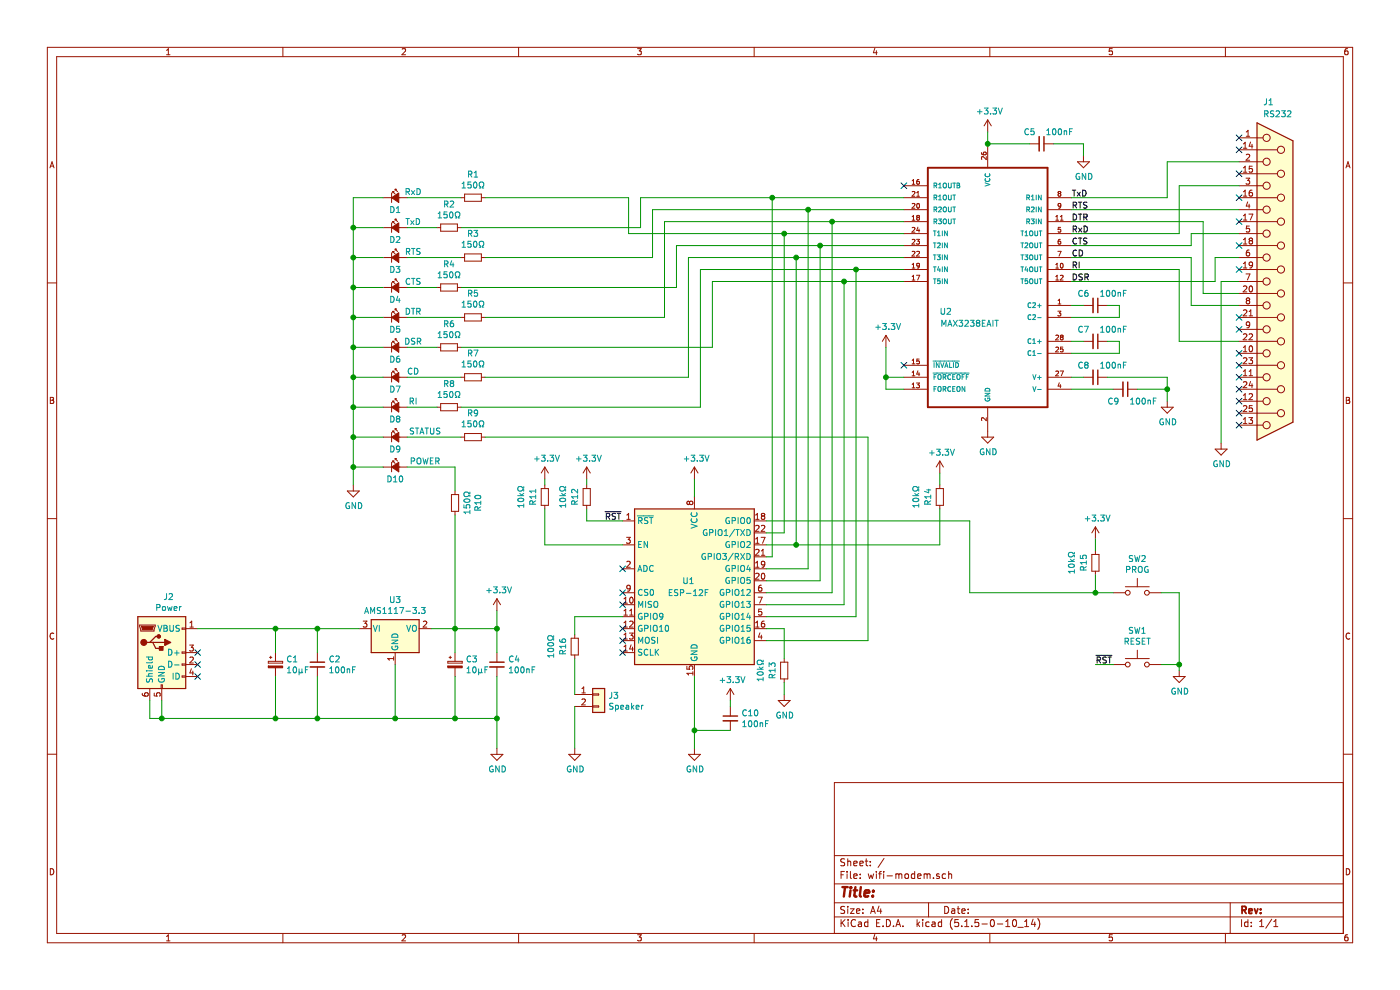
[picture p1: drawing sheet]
EESchema Schematic File Version 4
EELAYER 30 0
EELAYER END
$Descr A4 11693 8268
encoding utf-8
Sheet 1 1
Title ""
Date ""
Rev ""
Comp ""
Comment1 ""
Comment2 ""
Comment3 ""
Comment4 ""
$EndDescr
$Comp
L wifi-modem-rescue:MAX3238EAIT-MAX3238EAIT U2
U 1 1
P 8250 2500
F 0 "U2" H 7900 2400 50  0000 C CNN
F 1 "MAX3238EAIT" H 8100 2300 50  0000 C CNN
F 2 "MAX3238EAIT:SOP65P777X199-28N" H 8250 2500 50  0001 L BNN
F 3 "" H 8250 2500 50  0001 C CNN
	1    8250 2500
	1    0    0    -1  
$EndComp
Wire Wire Line
	5850 2250 7150 2250
Wire Wire Line
	5750 2150 6650 2150
Wire Wire Line
	5650 2050 6850 2050
Wire Wire Line
	5550 1850 6950 1850
Wire Wire Line
	5450 1750 6750 1750
$Comp
L Connector:DB25_Female J1
U 1 1
P 10650 2350
F 0 "J1" H 10550 3850 50  0000 L CNN
F 1 "RS232" H 10550 3750 50  0000 L CNN
F 2 "Connector_Dsub:DSUB-25_Female_Horizontal_P2.77x2.84mm_EdgePinOffset7.70mm_Housed_MountingHolesOffset9.12mm" H 10650 2350 50  0001 C CNN
F 3 " ~" H 10650 2350 50  0001 C CNN
	1    10650 2350
	1    0    0    -1  
$EndComp
Wire Wire Line
	9750 1350 9750 1650
Wire Wire Line
	9850 1550 9850 1950
Wire Wire Line
	9950 1950 9950 2050
Wire Wire Line
	10050 2450 10050 1850
Wire Wire Line
	9950 2550 9950 2150
Wire Wire Line
	9850 2850 9850 2250
Wire Wire Line
	10150 2150 10150 2350
$Comp
L power:GND #PWR0101
U 1 1
P 10200 3700
F 0 "#PWR0101" H 10200 3450 50  0001 C CNN
F 1 "GND" H 10205 3527 50  0000 C CNN
F 2 "" H 10200 3700 50  0001 C CNN
F 3 "" H 10200 3700 50  0001 C CNN
	1    10200 3700
	1    0    0    -1  
$EndComp
Wire Wire Line
	10350 2350 10200 2350
Wire Wire Line
	10200 2350 10200 3700
Text Label 8950 2250 0    50   ~ 0
RI
Text Label 8950 2350 0    50   ~ 0
DSR
Text Label 8950 2150 0    50   ~ 0
CD
Text Label 8950 2050 0    50   ~ 0
CTS
Text Label 8950 1950 0    50   ~ 0
RxD
Text Label 8950 1850 0    50   ~ 0
DTR
Text Label 8950 1750 0    50   ~ 0
RTS
Text Label 8950 1650 0    50   ~ 0
TxD
$Comp
L Device:R_Small R1
U 1 1
P 3950 1650
F 0 "R1" V 3754 1650 50  0000 C CNN
F 1 "150Ω" V 3845 1650 50  0000 C CNN
F 2 "Resistor_SMD:R_0805_2012Metric_Pad1.15x1.40mm_HandSolder" H 3950 1650 50  0001 C CNN
F 3 "~" H 3950 1650 50  0001 C CNN
	1    3950 1650
	0    1    1    0   
$EndComp
$Comp
L Device:R_Small R2
U 1 1
P 3750 1900
F 0 "R2" V 3554 1900 50  0000 C CNN
F 1 "150Ω" V 3645 1900 50  0000 C CNN
F 2 "Resistor_SMD:R_0805_2012Metric_Pad1.15x1.40mm_HandSolder" H 3750 1900 50  0001 C CNN
F 3 "~" H 3750 1900 50  0001 C CNN
	1    3750 1900
	0    1    1    0   
$EndComp
$Comp
L Device:R_Small R3
U 1 1
P 3950 2150
F 0 "R3" V 4146 2150 50  0000 C CNN
F 1 "150Ω" V 4055 2150 50  0000 C CNN
F 2 "Resistor_SMD:R_0805_2012Metric_Pad1.15x1.40mm_HandSolder" H 3950 2150 50  0001 C CNN
F 3 "~" H 3950 2150 50  0001 C CNN
	1    3950 2150
	0    1    -1   0   
$EndComp
$Comp
L Device:R_Small R4
U 1 1
P 3750 2400
F 0 "R4" V 3554 2400 50  0000 C CNN
F 1 "150Ω" V 3645 2400 50  0000 C CNN
F 2 "Resistor_SMD:R_0805_2012Metric_Pad1.15x1.40mm_HandSolder" H 3750 2400 50  0001 C CNN
F 3 "~" H 3750 2400 50  0001 C CNN
	1    3750 2400
	0    1    1    0   
$EndComp
$Comp
L Device:R_Small R5
U 1 1
P 3950 2650
F 0 "R5" V 4146 2650 50  0000 C CNN
F 1 "150Ω" V 4055 2650 50  0000 C CNN
F 2 "Resistor_SMD:R_0805_2012Metric_Pad1.15x1.40mm_HandSolder" H 3950 2650 50  0001 C CNN
F 3 "~" H 3950 2650 50  0001 C CNN
	1    3950 2650
	0    1    -1   0   
$EndComp
$Comp
L Device:R_Small R6
U 1 1
P 3750 2900
F 0 "R6" V 3554 2900 50  0000 C CNN
F 1 "150Ω" V 3645 2900 50  0000 C CNN
F 2 "Resistor_SMD:R_0805_2012Metric_Pad1.15x1.40mm_HandSolder" H 3750 2900 50  0001 C CNN
F 3 "~" H 3750 2900 50  0001 C CNN
	1    3750 2900
	0    1    1    0   
$EndComp
$Comp
L Device:R_Small R7
U 1 1
P 3950 3150
F 0 "R7" V 4146 3150 50  0000 C CNN
F 1 "150Ω" V 4055 3150 50  0000 C CNN
F 2 "Resistor_SMD:R_0805_2012Metric_Pad1.15x1.40mm_HandSolder" H 3950 3150 50  0001 C CNN
F 3 "~" H 3950 3150 50  0001 C CNN
	1    3950 3150
	0    1    -1   0   
$EndComp
$Comp
L Device:R_Small R8
U 1 1
P 3750 3400
F 0 "R8" V 3554 3400 50  0000 C CNN
F 1 "150Ω" V 3645 3400 50  0000 C CNN
F 2 "Resistor_SMD:R_0805_2012Metric_Pad1.15x1.40mm_HandSolder" H 3750 3400 50  0001 C CNN
F 3 "~" H 3750 3400 50  0001 C CNN
	1    3750 3400
	0    1    1    0   
$EndComp
$Comp
L Device:LED_Small_ALT D1
U 1 1
P 3300 1650
F 0 "D1" H 3300 1550 50  0000 C CNN
F 1 "RxD" H 3450 1700 50  0000 C CNN
F 2 "LED_THT:LED_D5.0mm" V 3300 1650 50  0001 C CNN
F 3 "~" V 3300 1650 50  0001 C CNN
	1    3300 1650
	1    0    0    -1  
$EndComp
$Comp
L Device:LED_Small_ALT D2
U 1 1
P 3300 1900
F 0 "D2" H 3300 1800 50  0000 C CNN
F 1 "TxD" H 3450 1950 50  0000 C CNN
F 2 "LED_THT:LED_D5.0mm" V 3300 1900 50  0001 C CNN
F 3 "~" V 3300 1900 50  0001 C CNN
	1    3300 1900
	1    0    0    -1  
$EndComp
$Comp
L Device:LED_Small_ALT D3
U 1 1
P 3300 2150
F 0 "D3" H 3300 2050 50  0000 C CNN
F 1 "RTS" H 3450 2200 50  0000 C CNN
F 2 "LED_THT:LED_D5.0mm" V 3300 2150 50  0001 C CNN
F 3 "~" V 3300 2150 50  0001 C CNN
	1    3300 2150
	1    0    0    -1  
$EndComp
$Comp
L Device:LED_Small_ALT D4
U 1 1
P 3300 2400
F 0 "D4" H 3300 2300 50  0000 C CNN
F 1 "CTS" H 3450 2450 50  0000 C CNN
F 2 "LED_THT:LED_D5.0mm" V 3300 2400 50  0001 C CNN
F 3 "~" V 3300 2400 50  0001 C CNN
	1    3300 2400
	1    0    0    -1  
$EndComp
$Comp
L Device:LED_Small_ALT D5
U 1 1
P 3300 2650
F 0 "D5" H 3300 2550 50  0000 C CNN
F 1 "DTR" H 3450 2700 50  0000 C CNN
F 2 "LED_THT:LED_D5.0mm" V 3300 2650 50  0001 C CNN
F 3 "~" V 3300 2650 50  0001 C CNN
	1    3300 2650
	1    0    0    -1  
$EndComp
$Comp
L Device:LED_Small_ALT D6
U 1 1
P 3300 2900
F 0 "D6" H 3300 2800 50  0000 C CNN
F 1 "DSR" H 3450 2950 50  0000 C CNN
F 2 "LED_THT:LED_D5.0mm" V 3300 2900 50  0001 C CNN
F 3 "~" V 3300 2900 50  0001 C CNN
	1    3300 2900
	1    0    0    -1  
$EndComp
$Comp
L Device:LED_Small_ALT D7
U 1 1
P 3300 3150
F 0 "D7" H 3300 3050 50  0000 C CNN
F 1 "CD" H 3450 3200 50  0000 C CNN
F 2 "LED_THT:LED_D5.0mm" V 3300 3150 50  0001 C CNN
F 3 "~" V 3300 3150 50  0001 C CNN
	1    3300 3150
	1    0    0    -1  
$EndComp
$Comp
L Device:LED_Small_ALT D8
U 1 1
P 3300 3400
F 0 "D8" H 3300 3300 50  0000 C CNN
F 1 "RI" H 3450 3450 50  0000 C CNN
F 2 "LED_THT:LED_D5.0mm" V 3300 3400 50  0001 C CNN
F 3 "~" V 3300 3400 50  0001 C CNN
	1    3300 3400
	1    0    0    -1  
$EndComp
Wire Wire Line
	3400 1650 3850 1650
Wire Wire Line
	3650 1900 3400 1900
Wire Wire Line
	3400 2150 3850 2150
Wire Wire Line
	3400 2400 3650 2400
Wire Wire Line
	3400 2650 3850 2650
Wire Wire Line
	3400 2900 3650 2900
Wire Wire Line
	3400 3150 3850 3150
Wire Wire Line
	3400 3400 3650 3400
Wire Wire Line
	3200 3400 2950 3400
Wire Wire Line
	2950 3400 2950 3150
Wire Wire Line
	2950 1650 3200 1650
Wire Wire Line
	3200 1900 2950 1900
Connection ~ 2950 1900
Wire Wire Line
	2950 1900 2950 1650
Wire Wire Line
	2950 2150 3200 2150
Connection ~ 2950 2150
Wire Wire Line
	2950 2150 2950 1900
Wire Wire Line
	3200 2400 2950 2400
Connection ~ 2950 2400
Wire Wire Line
	2950 2400 2950 2150
Wire Wire Line
	2950 2650 3200 2650
Connection ~ 2950 2650
Wire Wire Line
	2950 2650 2950 2400
Wire Wire Line
	3200 2900 2950 2900
Connection ~ 2950 2900
Wire Wire Line
	2950 2900 2950 2650
Wire Wire Line
	2950 3150 3200 3150
Connection ~ 2950 3150
Wire Wire Line
	2950 3150 2950 2900
Wire Wire Line
	5250 1650 5250 1950
$Comp
L power:GND #PWR0102
U 1 1
P 2950 4050
F 0 "#PWR0102" H 2950 3800 50  0001 C CNN
F 1 "GND" H 2955 3877 50  0000 C CNN
F 2 "" H 2950 4050 50  0001 C CNN
F 3 "" H 2950 4050 50  0001 C CNN
	1    2950 4050
	1    0    0    -1  
$EndComp
$Comp
L power:GND #PWR0103
U 1 1
P 8250 3600
F 0 "#PWR0103" H 8250 3350 50  0001 C CNN
F 1 "GND" H 8255 3427 50  0000 C CNN
F 2 "" H 8250 3600 50  0001 C CNN
F 3 "" H 8250 3600 50  0001 C CNN
	1    8250 3600
	1    0    0    -1  
$EndComp
$Comp
L power:GND #PWR0104
U 1 1
P 5800 6250
F 0 "#PWR0104" H 5800 6000 50  0001 C CNN
F 1 "GND" H 5805 6077 50  0000 C CNN
F 2 "" H 5800 6250 50  0001 C CNN
F 3 "" H 5800 6250 50  0001 C CNN
	1    5800 6250
	1    0    0    -1  
$EndComp
$Comp
L Regulator_Linear:AMS1117-3.3 U3
U 1 1
P 3300 5250
F 0 "U3" H 3300 5492 50  0000 C CNN
F 1 "AMS1117-3.3" H 3300 5401 50  0000 C CNN
F 2 "Package_TO_SOT_SMD:SOT-223-3_TabPin2" H 3300 5450 50  0001 C CNN
F 3 "http://www.advanced-monolithic.com/pdf/ds1117.pdf" H 3400 5000 50  0001 C CNN
	1    3300 5250
	1    0    0    -1  
$EndComp
$Comp
L Connector:USB_B_Micro J2
U 1 1
P 1350 5450
F 0 "J2" H 1407 5917 50  0000 C CNN
F 1 "Power" H 1407 5826 50  0000 C CNN
F 2 "Connector_USB:USB_Micro-B_Wuerth_629105150521" H 1500 5400 50  0001 C CNN
F 3 "~" H 1500 5400 50  0001 C CNN
	1    1350 5450
	1    0    0    -1  
$EndComp
$Comp
L Device:C_Small C2
U 1 1
P 2650 5550
F 0 "C2" H 2742 5596 50  0000 L CNN
F 1 "100nF" H 2742 5505 50  0000 L CNN
F 2 "Capacitor_SMD:C_0805_2012Metric_Pad1.15x1.40mm_HandSolder" H 2650 5550 50  0001 C CNN
F 3 "~" H 2650 5550 50  0001 C CNN
	1    2650 5550
	1    0    0    -1  
$EndComp
$Comp
L Device:CP_Small C1
U 1 1
P 2300 5550
F 0 "C1" H 2388 5596 50  0000 L CNN
F 1 "10µF" H 2388 5505 50  0000 L CNN
F 2 "Capacitor_SMD:C_0805_2012Metric_Pad1.15x1.40mm_HandSolder" H 2300 5550 50  0001 C CNN
F 3 "~" H 2300 5550 50  0001 C CNN
	1    2300 5550
	1    0    0    -1  
$EndComp
Wire Wire Line
	10350 1350 9750 1350
Wire Wire Line
	10350 1550 9850 1550
Wire Wire Line
	10350 1950 9950 1950
Wire Wire Line
	10350 2150 10150 2150
Wire Wire Line
	10350 2450 10050 2450
Wire Wire Line
	10350 2550 9950 2550
Wire Wire Line
	10350 2850 9850 2850
$Comp
L Device:C_Small C4
U 1 1
P 4150 5550
F 0 "C4" H 4242 5596 50  0000 L CNN
F 1 "100nF" H 4242 5505 50  0000 L CNN
F 2 "Capacitor_SMD:C_0805_2012Metric_Pad1.15x1.40mm_HandSolder" H 4150 5550 50  0001 C CNN
F 3 "~" H 4150 5550 50  0001 C CNN
	1    4150 5550
	1    0    0    -1  
$EndComp
$Comp
L Device:CP_Small C3
U 1 1
P 3800 5550
F 0 "C3" H 3888 5596 50  0000 L CNN
F 1 "10µF" H 3888 5505 50  0000 L CNN
F 2 "Capacitor_SMD:C_0805_2012Metric_Pad1.15x1.40mm_HandSolder" H 3800 5550 50  0001 C CNN
F 3 "~" H 3800 5550 50  0001 C CNN
	1    3800 5550
	1    0    0    -1  
$EndComp
Wire Wire Line
	2300 5450 2300 5250
Connection ~ 2300 5250
Wire Wire Line
	2300 5250 2650 5250
Wire Wire Line
	2650 5450 2650 5250
Connection ~ 2650 5250
Wire Wire Line
	2650 5250 3000 5250
Wire Wire Line
	3600 5250 3800 5250
Wire Wire Line
	3800 5250 3800 5450
Wire Wire Line
	3800 5250 4150 5250
Wire Wire Line
	4150 5250 4150 5450
Connection ~ 3800 5250
Wire Wire Line
	1350 6000 1350 5850
Wire Wire Line
	2300 5650 2300 6000
Wire Wire Line
	2300 6000 2650 6000
Wire Wire Line
	2650 5650 2650 6000
Connection ~ 2300 6000
Wire Wire Line
	2650 6000 3300 6000
Wire Wire Line
	3800 5650 3800 6000
Connection ~ 2650 6000
Wire Wire Line
	3800 6000 4150 6000
Wire Wire Line
	4150 5650 4150 6000
Connection ~ 3800 6000
$Comp
L power:GND #PWR0105
U 1 1
P 4150 6250
F 0 "#PWR0105" H 4150 6000 50  0001 C CNN
F 1 "GND" H 4155 6077 50  0000 C CNN
F 2 "" H 4150 6250 50  0001 C CNN
F 3 "" H 4150 6250 50  0001 C CNN
	1    4150 6250
	1    0    0    -1  
$EndComp
Connection ~ 4150 6000
Wire Wire Line
	3300 5550 3300 6000
Connection ~ 3300 6000
Wire Wire Line
	3300 6000 3800 6000
$Comp
L power:+3.3V #PWR0106
U 1 1
P 4150 5100
F 0 "#PWR0106" H 4150 4950 50  0001 C CNN
F 1 "+3.3V" H 4165 5273 50  0000 C CNN
F 2 "" H 4150 5100 50  0001 C CNN
F 3 "" H 4150 5100 50  0001 C CNN
	1    4150 5100
	1    0    0    -1  
$EndComp
Wire Wire Line
	4150 5100 4150 5250
Connection ~ 4150 5250
$Comp
L power:+3.3V #PWR0107
U 1 1
P 5800 4000
F 0 "#PWR0107" H 5800 3850 50  0001 C CNN
F 1 "+3.3V" H 5815 4173 50  0000 C CNN
F 2 "" H 5800 4000 50  0001 C CNN
F 3 "" H 5800 4000 50  0001 C CNN
	1    5800 4000
	1    0    0    -1  
$EndComp
$Comp
L power:+3.3V #PWR0108
U 1 1
P 8250 1100
F 0 "#PWR0108" H 8250 950 50  0001 C CNN
F 1 "+3.3V" H 8265 1273 50  0000 C CNN
F 2 "" H 8250 1100 50  0001 C CNN
F 3 "" H 8250 1100 50  0001 C CNN
	1    8250 1100
	1    0    0    -1  
$EndComp
Wire Wire Line
	8250 1100 8250 1200
$Comp
L Device:C_Small C6
U 1 1
P 9150 2550
F 0 "C6" V 9050 2450 50  0000 C CNN
F 1 "100nF" V 9050 2700 50  0000 C CNN
F 2 "Capacitor_SMD:C_0805_2012Metric_Pad1.15x1.40mm_HandSolder" H 9150 2550 50  0001 C CNN
F 3 "~" H 9150 2550 50  0001 C CNN
	1    9150 2550
	0    1    1    0   
$EndComp
Wire Wire Line
	8950 2550 9050 2550
Wire Wire Line
	9250 2550 9350 2550
Wire Wire Line
	9350 2550 9350 2650
Wire Wire Line
	9350 2650 8950 2650
$Comp
L Device:C_Small C7
U 1 1
P 9150 2850
F 0 "C7" V 9050 2750 50  0000 C CNN
F 1 "100nF" V 9050 3000 50  0000 C CNN
F 2 "Capacitor_SMD:C_0805_2012Metric_Pad1.15x1.40mm_HandSolder" H 9150 2850 50  0001 C CNN
F 3 "~" H 9150 2850 50  0001 C CNN
	1    9150 2850
	0    1    1    0   
$EndComp
Wire Wire Line
	8950 2850 9050 2850
Wire Wire Line
	9250 2850 9350 2850
Wire Wire Line
	9350 2850 9350 2950
Wire Wire Line
	9350 2950 8950 2950
Wire Wire Line
	8950 1650 9750 1650
Wire Wire Line
	8950 1750 10350 1750
Wire Wire Line
	8950 1850 10050 1850
Wire Wire Line
	8950 1950 9850 1950
Wire Wire Line
	8950 2050 9950 2050
Wire Wire Line
	8950 2150 9950 2150
Wire Wire Line
	8950 2250 9850 2250
Wire Wire Line
	8950 2350 10150 2350
NoConn ~ 7550 1550
Wire Wire Line
	5550 1850 5550 2650
Wire Wire Line
	5450 1750 5450 2150
Wire Wire Line
	5650 2050 5650 2400
Wire Wire Line
	5750 2150 5750 3150
Wire Wire Line
	5850 2250 5850 3400
Wire Wire Line
	5350 1650 5350 1900
Wire Wire Line
	4050 1650 5250 1650
Wire Wire Line
	3850 1900 5350 1900
Wire Wire Line
	4050 2150 5450 2150
Wire Wire Line
	3850 2400 5650 2400
Wire Wire Line
	4050 2650 5550 2650
Wire Wire Line
	3850 2900 5950 2900
Wire Wire Line
	4050 3150 5750 3150
Wire Wire Line
	3850 3400 5850 3400
Wire Wire Line
	2950 4050 2950 3900
$Comp
L Device:R_Small R10
U 1 1
P 3800 4200
F 0 "R10" V 3604 4200 50  0000 C CNN
F 1 "150Ω" V 3695 4200 50  0000 C CNN
F 2 "Resistor_SMD:R_0805_2012Metric_Pad1.15x1.40mm_HandSolder" H 3800 4200 50  0001 C CNN
F 3 "~" H 3800 4200 50  0001 C CNN
	1    3800 4200
	-1   0    0    1   
$EndComp
$Comp
L Device:LED_Small_ALT D9
U 1 1
P 3300 3650
F 0 "D9" H 3300 3550 50  0000 C CNN
F 1 "STATUS" H 3550 3700 50  0000 C CNN
F 2 "LED_THT:LED_D5.0mm" V 3300 3650 50  0001 C CNN
F 3 "~" V 3300 3650 50  0001 C CNN
	1    3300 3650
	1    0    0    -1  
$EndComp
$Comp
L Device:LED_Small_ALT D10
U 1 1
P 3300 3900
F 0 "D10" H 3300 3800 50  0000 C CNN
F 1 "POWER" H 3550 3950 50  0000 C CNN
F 2 "LED_THT:LED_D5.0mm" V 3300 3900 50  0001 C CNN
F 3 "~" V 3300 3900 50  0001 C CNN
	1    3300 3900
	1    0    0    -1  
$EndComp
Wire Wire Line
	3400 3650 3850 3650
Wire Wire Line
	3200 3900 2950 3900
Wire Wire Line
	2950 3650 3200 3650
Connection ~ 2950 3900
$Comp
L Device:R_Small R9
U 1 1
P 3950 3650
F 0 "R9" V 4146 3650 50  0000 C CNN
F 1 "150Ω" V 4055 3650 50  0000 C CNN
F 2 "Resistor_SMD:R_0805_2012Metric_Pad1.15x1.40mm_HandSolder" H 3950 3650 50  0001 C CNN
F 3 "~" H 3950 3650 50  0001 C CNN
	1    3950 3650
	0    1    -1   0   
$EndComp
Wire Wire Line
	2950 3400 2950 3650
Connection ~ 2950 3400
Connection ~ 2950 3650
Wire Wire Line
	2950 3650 2950 3900
Wire Wire Line
	3800 3900 3800 4100
Wire Wire Line
	3400 3900 3800 3900
Wire Wire Line
	3800 4300 3800 5250
NoConn ~ 10350 1150
NoConn ~ 10350 1250
NoConn ~ 10350 1450
NoConn ~ 10350 1650
NoConn ~ 10350 1850
NoConn ~ 10350 2050
NoConn ~ 10350 2250
NoConn ~ 10350 2650
NoConn ~ 10350 2750
NoConn ~ 10350 2950
NoConn ~ 10350 3050
NoConn ~ 10350 3150
NoConn ~ 10350 3250
NoConn ~ 10350 3350
NoConn ~ 10350 3450
NoConn ~ 10350 3550
NoConn ~ 1650 5450
NoConn ~ 1650 5550
NoConn ~ 1650 5650
$Comp
L Device:C_Small C8
U 1 1
P 9150 3150
F 0 "C8" V 9050 3050 50  0000 C CNN
F 1 "100nF" V 9050 3300 50  0000 C CNN
F 2 "Capacitor_SMD:C_0805_2012Metric_Pad1.15x1.40mm_HandSolder" H 9150 3150 50  0001 C CNN
F 3 "~" H 9150 3150 50  0001 C CNN
	1    9150 3150
	0    1    1    0   
$EndComp
$Comp
L Device:C_Small C9
U 1 1
P 9400 3250
F 0 "C9" V 9500 3150 50  0000 C CNN
F 1 "100nF" V 9500 3400 50  0000 C CNN
F 2 "Capacitor_SMD:C_0805_2012Metric_Pad1.15x1.40mm_HandSolder" H 9400 3250 50  0001 C CNN
F 3 "~" H 9400 3250 50  0001 C CNN
	1    9400 3250
	0    1    1    0   
$EndComp
Wire Wire Line
	8950 3250 9300 3250
Wire Wire Line
	8950 3150 9050 3150
$Comp
L power:GND #PWR0109
U 1 1
P 9750 3350
F 0 "#PWR0109" H 9750 3100 50  0001 C CNN
F 1 "GND" H 9755 3177 50  0000 C CNN
F 2 "" H 9750 3350 50  0001 C CNN
F 3 "" H 9750 3350 50  0001 C CNN
	1    9750 3350
	1    0    0    -1  
$EndComp
Wire Wire Line
	9500 3250 9750 3250
Wire Wire Line
	9750 3250 9750 3350
Wire Wire Line
	9250 3150 9750 3150
Wire Wire Line
	9750 3150 9750 3250
Connection ~ 9750 3250
$Comp
L Device:C_Small C5
U 1 1
P 8700 1200
F 0 "C5" V 8600 1100 50  0000 C CNN
F 1 "100nF" V 8600 1350 50  0000 C CNN
F 2 "Capacitor_SMD:C_0805_2012Metric_Pad1.15x1.40mm_HandSolder" H 8700 1200 50  0001 C CNN
F 3 "~" H 8700 1200 50  0001 C CNN
	1    8700 1200
	0    1    1    0   
$EndComp
Wire Wire Line
	8250 1200 8600 1200
Connection ~ 8250 1200
$Comp
L power:GND #PWR0110
U 1 1
P 9050 1300
F 0 "#PWR0110" H 9050 1050 50  0001 C CNN
F 1 "GND" H 9055 1127 50  0000 C CNN
F 2 "" H 9050 1300 50  0001 C CNN
F 3 "" H 9050 1300 50  0001 C CNN
	1    9050 1300
	1    0    0    -1  
$EndComp
Wire Wire Line
	8800 1200 9050 1200
Wire Wire Line
	9050 1200 9050 1300
NoConn ~ 7550 3050
$Comp
L power:+3.3V #PWR0111
U 1 1
P 7400 2900
F 0 "#PWR0111" H 7400 2750 50  0001 C CNN
F 1 "+3.3V" H 7415 3073 50  0000 C CNN
F 2 "" H 7400 2900 50  0001 C CNN
F 3 "" H 7400 2900 50  0001 C CNN
	1    7400 2900
	1    0    0    -1  
$EndComp
Wire Wire Line
	7400 2900 7400 3150
Wire Wire Line
	7400 3150 7550 3150
Wire Wire Line
	7400 3150 7400 3250
Wire Wire Line
	7400 3250 7550 3250
Connection ~ 7400 3150
Wire Wire Line
	1650 5250 2300 5250
Wire Wire Line
	1350 6000 2300 6000
$Comp
L Device:C_Small C10
U 1 1
P 6100 6000
F 0 "C10" H 6192 6046 50  0000 L CNN
F 1 "100nF" H 6192 5955 50  0000 L CNN
F 2 "Capacitor_SMD:C_0805_2012Metric_Pad1.15x1.40mm_HandSolder" H 6100 6000 50  0001 C CNN
F 3 "~" H 6100 6000 50  0001 C CNN
	1    6100 6000
	1    0    0    -1  
$EndComp
Wire Wire Line
	1250 5850 1250 6000
Wire Wire Line
	1250 6000 1350 6000
Connection ~ 1350 6000
$Comp
L Switch:SW_Push SW1
U 1 1
P 9500 5550
F 0 "SW1" H 9500 5835 50  0000 C CNN
F 1 "RESET" H 9500 5744 50  0000 C CNN
F 2 "Button_Switch_SMD:SW_Push_1P1T_NO_6x6mm_H9.5mm" H 9500 5750 50  0001 C CNN
F 3 "~" H 9500 5750 50  0001 C CNN
	1    9500 5550
	1    0    0    -1  
$EndComp
$Comp
L power:GND #PWR06
U 1 1
P 9850 5600
F 0 "#PWR06" H 9850 5350 50  0001 C CNN
F 1 "GND" H 9855 5427 50  0000 C CNN
F 2 "" H 9850 5600 50  0001 C CNN
F 3 "" H 9850 5600 50  0001 C CNN
	1    9850 5600
	1    0    0    -1  
$EndComp
Wire Wire Line
	9700 5550 9850 5550
Wire Wire Line
	9850 5550 9850 5600
Text Label 9150 5550 0    50   ~ 0
~RST
$Comp
L RF_Module:ESP-12F U1
U 1 1
P 5800 4950
F 0 "U1" H 5750 5050 50  0000 C CNN
F 1 "ESP-12F" H 5750 4950 50  0000 C CNN
F 2 "RF_Module:ESP-12E" H 5800 4950 50  0001 C CNN
F 3 "http://wiki.ai-thinker.com/_media/esp8266/esp8266_series_modules_user_manual_v1.1.pdf" H 5450 5050 50  0001 C CNN
	1    5800 4950
	1    0    0    -1  
$EndComp
Wire Wire Line
	5800 4000 5800 4150
$Comp
L power:+3.3V #PWR0112
U 1 1
P 6100 5850
F 0 "#PWR0112" H 6100 5700 50  0001 C CNN
F 1 "+3.3V" H 6115 6023 50  0000 C CNN
F 2 "" H 6100 5850 50  0001 C CNN
F 3 "" H 6100 5850 50  0001 C CNN
	1    6100 5850
	1    0    0    -1  
$EndComp
Wire Wire Line
	6100 5850 6100 5900
Wire Wire Line
	6100 6100 5800 6100
Wire Wire Line
	5800 6100 5800 6250
Wire Wire Line
	5800 5650 5800 6100
Connection ~ 5800 6100
$Comp
L Switch:SW_Push SW2
U 1 1
P 9500 4950
F 0 "SW2" H 9500 5235 50  0000 C CNN
F 1 "PROG" H 9500 5144 50  0000 C CNN
F 2 "Button_Switch_SMD:SW_Push_1P1T_NO_6x6mm_H9.5mm" H 9500 5150 50  0001 C CNN
F 3 "~" H 9500 5150 50  0001 C CNN
	1    9500 4950
	1    0    0    -1  
$EndComp
Wire Wire Line
	9700 4950 9850 4950
$Comp
L Device:R_Small R15
U 1 1
P 9150 4700
F 0 "R15" V 9050 4700 50  0000 C CNN
F 1 "10kΩ" V 8950 4700 50  0000 C CNN
F 2 "Resistor_SMD:R_0805_2012Metric_Pad1.15x1.40mm_HandSolder" H 9150 4700 50  0001 C CNN
F 3 "~" H 9150 4700 50  0001 C CNN
	1    9150 4700
	1    0    0    1   
$EndComp
$Comp
L power:+3.3V #PWR0114
U 1 1
P 9150 4500
F 0 "#PWR0114" H 9150 4350 50  0001 C CNN
F 1 "+3.3V" H 9165 4673 50  0000 C CNN
F 2 "" H 9150 4500 50  0001 C CNN
F 3 "" H 9150 4500 50  0001 C CNN
	1    9150 4500
	1    0    0    -1  
$EndComp
Wire Wire Line
	9150 4500 9150 4600
Wire Wire Line
	9150 4950 9300 4950
Wire Wire Line
	9150 4800 9150 4950
Connection ~ 9150 4950
Text Label 5050 4350 0    50   ~ 0
~RST
Wire Wire Line
	8100 4350 8100 4950
Wire Wire Line
	8100 4950 9150 4950
Wire Wire Line
	6400 4350 8100 4350
$Comp
L Device:R_Small R14
U 1 1
P 7850 4150
F 0 "R14" V 7750 4150 50  0000 C CNN
F 1 "10kΩ" V 7650 4150 50  0000 C CNN
F 2 "Resistor_SMD:R_0805_2012Metric_Pad1.15x1.40mm_HandSolder" H 7850 4150 50  0001 C CNN
F 3 "~" H 7850 4150 50  0001 C CNN
	1    7850 4150
	1    0    0    1   
$EndComp
$Comp
L power:+3.3V #PWR0115
U 1 1
P 7850 3950
F 0 "#PWR0115" H 7850 3800 50  0001 C CNN
F 1 "+3.3V" H 7865 4123 50  0000 C CNN
F 2 "" H 7850 3950 50  0001 C CNN
F 3 "" H 7850 3950 50  0001 C CNN
	1    7850 3950
	1    0    0    -1  
$EndComp
Wire Wire Line
	7850 3950 7850 4050
Wire Wire Line
	6400 4550 6650 4550
Wire Wire Line
	7850 4550 7850 4250
$Comp
L Device:R_Small R13
U 1 1
P 6550 5600
F 0 "R13" V 6450 5600 50  0000 C CNN
F 1 "10kΩ" V 6350 5600 50  0000 C CNN
F 2 "Resistor_SMD:R_0805_2012Metric_Pad1.15x1.40mm_HandSolder" H 6550 5600 50  0001 C CNN
F 3 "~" H 6550 5600 50  0001 C CNN
	1    6550 5600
	1    0    0    1   
$EndComp
Wire Wire Line
	6400 5250 6550 5250
Wire Wire Line
	6550 5250 6550 5500
$Comp
L power:GND #PWR0116
U 1 1
P 6550 5800
F 0 "#PWR0116" H 6550 5550 50  0001 C CNN
F 1 "GND" H 6555 5627 50  0000 C CNN
F 2 "" H 6550 5800 50  0001 C CNN
F 3 "" H 6550 5800 50  0001 C CNN
	1    6550 5800
	1    0    0    -1  
$EndComp
Wire Wire Line
	6550 5700 6550 5800
Wire Wire Line
	6650 4550 6650 2150
Connection ~ 6650 4550
Wire Wire Line
	6650 4550 7850 4550
Connection ~ 6650 2150
Wire Wire Line
	6650 2150 7550 2150
Wire Wire Line
	6400 4750 6750 4750
Wire Wire Line
	6750 4750 6750 1750
Connection ~ 6750 1750
Wire Wire Line
	6750 1750 7550 1750
Wire Wire Line
	6400 4850 6850 4850
Wire Wire Line
	6850 4850 6850 2050
Connection ~ 6850 2050
Wire Wire Line
	6850 2050 7550 2050
Wire Wire Line
	6400 4950 6950 4950
Wire Wire Line
	6950 4950 6950 1850
Connection ~ 6950 1850
Wire Wire Line
	6950 1850 7550 1850
Wire Wire Line
	6400 5050 7050 5050
Wire Wire Line
	6400 5150 7150 5150
Wire Wire Line
	7150 5150 7150 2250
Connection ~ 7150 2250
Wire Wire Line
	7150 2250 7550 2250
Wire Wire Line
	5950 2900 5950 2350
Wire Wire Line
	5950 2350 7050 2350
Wire Wire Line
	7050 2350 7050 5050
Connection ~ 7050 2350
Wire Wire Line
	7050 2350 7550 2350
Wire Wire Line
	7250 3650 7250 5350
Wire Wire Line
	7250 5350 6400 5350
Wire Wire Line
	4050 3650 7250 3650
Wire Wire Line
	5200 4350 4900 4350
Wire Wire Line
	4900 4000 4900 4050
$Comp
L Device:R_Small R12
U 1 1
P 4900 4150
F 0 "R12" V 4800 4150 50  0000 C CNN
F 1 "10kΩ" V 4700 4150 50  0000 C CNN
F 2 "Resistor_SMD:R_0805_2012Metric_Pad1.15x1.40mm_HandSolder" H 4900 4150 50  0001 C CNN
F 3 "~" H 4900 4150 50  0001 C CNN
	1    4900 4150
	1    0    0    1   
$EndComp
$Comp
L power:+3.3V #PWR0117
U 1 1
P 4900 4000
F 0 "#PWR0117" H 4900 3850 50  0001 C CNN
F 1 "+3.3V" H 4915 4173 50  0000 C CNN
F 2 "" H 4900 4000 50  0001 C CNN
F 3 "" H 4900 4000 50  0001 C CNN
	1    4900 4000
	1    0    0    -1  
$EndComp
Wire Wire Line
	4900 4250 4900 4350
Wire Wire Line
	4550 4000 4550 4050
$Comp
L Device:R_Small R11
U 1 1
P 4550 4150
F 0 "R11" V 4450 4150 50  0000 C CNN
F 1 "10kΩ" V 4350 4150 50  0000 C CNN
F 2 "Resistor_SMD:R_0805_2012Metric_Pad1.15x1.40mm_HandSolder" H 4550 4150 50  0001 C CNN
F 3 "~" H 4550 4150 50  0001 C CNN
	1    4550 4150
	1    0    0    1   
$EndComp
$Comp
L power:+3.3V #PWR0118
U 1 1
P 4550 4000
F 0 "#PWR0118" H 4550 3850 50  0001 C CNN
F 1 "+3.3V" H 4565 4173 50  0000 C CNN
F 2 "" H 4550 4000 50  0001 C CNN
F 3 "" H 4550 4000 50  0001 C CNN
	1    4550 4000
	1    0    0    -1  
$EndComp
Wire Wire Line
	4550 4250 4550 4550
Wire Wire Line
	4550 4550 5200 4550
NoConn ~ 5200 4750
NoConn ~ 5200 4950
NoConn ~ 5200 5050
NoConn ~ 5200 5250
NoConn ~ 5200 5350
NoConn ~ 5200 5450
Wire Wire Line
	9150 5550 9300 5550
$Comp
L power:GND #PWR01
U 1 1
P 4800 6250
F 0 "#PWR01" H 4800 6000 50  0001 C CNN
F 1 "GND" H 4805 6077 50  0000 C CNN
F 2 "" H 4800 6250 50  0001 C CNN
F 3 "" H 4800 6250 50  0001 C CNN
	1    4800 6250
	1    0    0    -1  
$EndComp
$Comp
L Device:R_Small R16
U 1 1
P 4800 5400
F 0 "R16" V 4700 5400 50  0000 C CNN
F 1 "100Ω" V 4600 5400 50  0000 C CNN
F 2 "Resistor_SMD:R_0805_2012Metric_Pad1.15x1.40mm_HandSolder" H 4800 5400 50  0001 C CNN
F 3 "~" H 4800 5400 50  0001 C CNN
	1    4800 5400
	1    0    0    1   
$EndComp
Wire Wire Line
	5200 5150 4800 5150
Wire Wire Line
	4800 5150 4800 5300
$Comp
L Connector_Generic:Conn_01x02 J3
U 1 1
P 5000 5800
F 0 "J3" H 5080 5792 50  0000 L CNN
F 1 "Speaker" H 5080 5701 50  0000 L CNN
F 2 "Connector_PinHeader_2.54mm:PinHeader_1x02_P2.54mm_Vertical" H 5000 5800 50  0001 C CNN
F 3 "~" H 5000 5800 50  0001 C CNN
	1    5000 5800
	1    0    0    -1  
$EndComp
Wire Wire Line
	4800 5500 4800 5800
Wire Wire Line
	4800 5900 4800 6250
Wire Wire Line
	4150 6000 4150 6250
Wire Wire Line
	9850 4950 9850 5550
Connection ~ 9850 5550
Wire Wire Line
	5350 1650 6450 1650
Wire Wire Line
	5250 1950 6550 1950
Wire Wire Line
	6400 4450 6550 4450
Wire Wire Line
	6550 4450 6550 1950
Connection ~ 6550 1950
Wire Wire Line
	6550 1950 7550 1950
Wire Wire Line
	6400 4650 6450 4650
Wire Wire Line
	6450 4650 6450 1650
Connection ~ 6450 1650
Wire Wire Line
	6450 1650 7550 1650
$EndSCHEMATC
